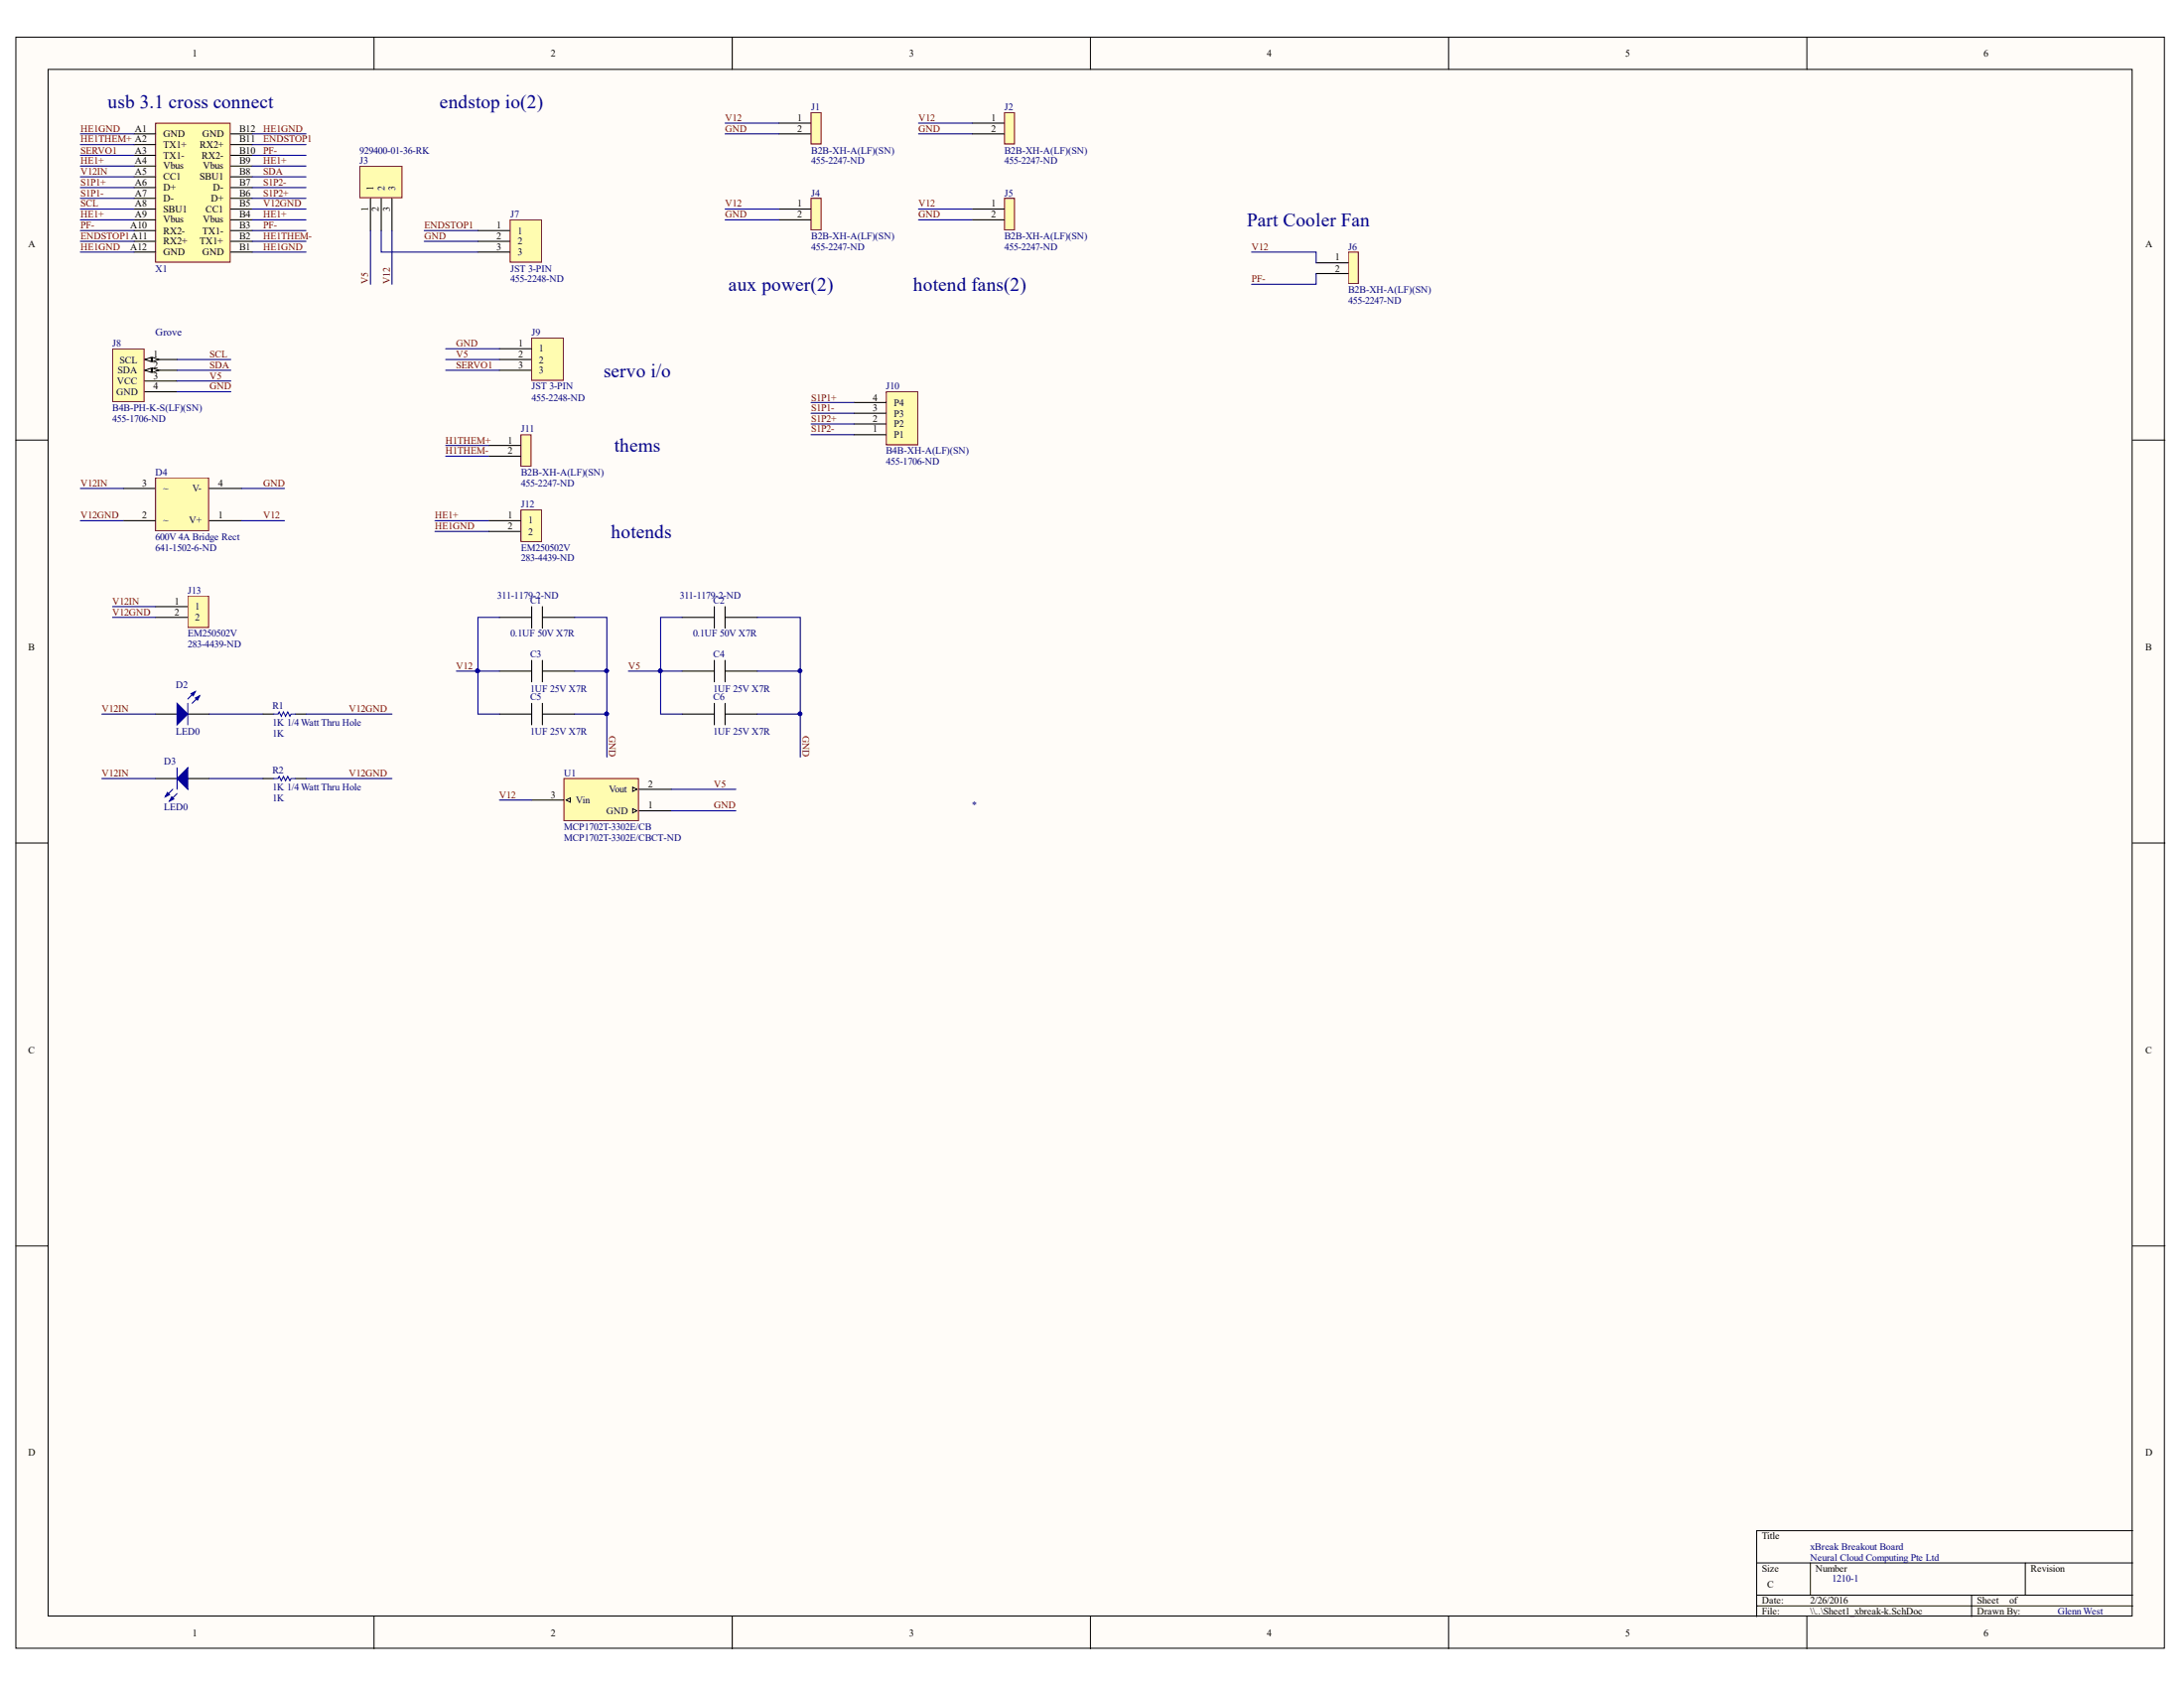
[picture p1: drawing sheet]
# Altium project xbreak-k.PrjPcb
1 sheet, 26 parts. Net scope: global (net labels, ports and power ports of the same name join across sheets).
Board file: xbreak-k.PcbDoc

## Sheet Sheet1_xbreak-k.SchDoc: xBreak Breakout Board
size C; Date: Jan 3, 2015; CompanyName: Neural Cloud Computing Pte Ltd; DrawnBy: Glenn West; Engineer: Glenn West; DocumentNumber: 1210-1

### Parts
C1  0.1UF 50V X7R  Supplier Part Number 1: 311-1179-2-ND  [C1206YageoX7R]
C2  0.1UF 50V X7R  Supplier Part Number 1: 311-1179-2-ND  [C1206YageoX7R]
C3  1UF 25V X7R  [C1206YageoX7R]
C4  1UF 25V X7R  [C1206YageoX7R]
C5  1UF 25V X7R  [C1206YageoX7R]
C6  1UF 25V X7R  [C1206YageoX7R]
D2  LED0  [LED-0]
D3  LED0  [LED-0]
D4  600V 4A Bridge Rect  Supplier Part Number 1: 641-1502-6-ND  [Z4DGP406L-HF]
J1  B2B-XH-A(LF)(SN)  Supplier Part Number 1: 455-2247-ND  [77311-118-02LF]
J2  B2B-XH-A(LF)(SN)  Supplier Part Number 1: 455-2247-ND  [77311-118-02LF]
J3  929400-01-36-RK  [929400-01-36-RK]
J4  B2B-XH-A(LF)(SN)  Supplier Part Number 1: 455-2247-ND  [77311-118-02LF]
J5  B2B-XH-A(LF)(SN)  Supplier Part Number 1: 455-2247-ND  [77311-118-02LF]
J6  B2B-XH-A(LF)(SN)  Supplier Part Number 1: 455-2247-ND  [77311-118-02LF]
J7  JST 3-PIN  Supplier Part Number 1: 455-2248-ND  [B3B-XH-A(LF)(SN)]
J8  B4B-PH-K-S(LF)(SN)  Supplier Part Number 1: 455-1706-ND  [B4B-PH-K-S(LF)(SN)]
J9  JST 3-PIN  Supplier Part Number 1: 455-2248-ND  [B3B-XH-A(LF)(SN)]
J10  B4B-XH-A(LF)(SN)  Supplier Part Number 1: 455-1706-ND  [B4B-PH-K-S(LF)(SN)]
J11  B2B-XH-A(LF)(SN)  Supplier Part Number 1: 455-2247-ND  [77311-118-02LF]
J12  EM250502V  Supplier Part Number 1: 283-4439-ND  [EM250502V]
J13  EM250502V  Supplier Part Number 1: 283-4439-ND  [EM250502V]
R1  1K 1/4 Watt Thru Hole  value 1K  [AXIAL-0.3]
R2  1K 1/4 Watt Thru Hole  value 1K  [AXIAL-0.3]
U1  MCP1702T-3302E/CB  Supplier Part Number 1: MCP1702T-3302E/CBCT-ND  [MCP1702-SOT-23A]
X1  USB_3_1  [USB_3.1]  (value not drawn)

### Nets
ENDSTOP1: J7.1 X1.A11(RX2+) X1.B11(RX2+)
GND: C1.2 C2.2 C3.2 C4.2 C5.2 C6.2 D4.4(V-) J1.2 J2.2 J4.2 J5.2 J7.2 J8.4(GND) J9.1 U1.1(GND)
H1THEM+: J11.1
H1THEM-: J11.2
HE1+: J12.1 X1.A4(Vbus) X1.A9(Vbus) X1.B4(Vbus) X1.B9(Vbus)
HE1GND: J12.2 X1.A1(GND) X1.A12(GND) X1.B1(GND) X1.B12(GND)
HE1THEM+: X1.A2(TX1+)
HE1THEM-: X1.B2(TX1+)
PF-: J6.2 X1.A10(RX2-) X1.B3(TX1-) X1.B10(RX2-)
S1P1+: J10.4(P4) X1.A6(D+)
S1P1-: J10.3(P3) X1.A7(D-)
S1P2+: J10.2(P2) X1.B6(D+)
S1P2-: J10.1(P1) X1.B7(D-)
SCL: J8.1(SCL) X1.A8(SBU1)
SDA: J8.2(SDA) X1.B8(SBU1)
SERVO1: J9.3 X1.A3(TX1-)
V5: C2.1 C4.1 C6.1 J3.1 J8.3(VCC) J9.2 U1.2(Vout)
V12: C1.1 C3.1 C5.1 D4.1(V+) J1.1 J2.1 J3.3 J4.1 J5.1 J6.1 U1.3(Vin)
V12GND: D4.2 J13.2 R1.2 R2.2 X1.B5(CC1)
V12IN: D2.1(A) D3.2(K) D4.3 J13.1 X1.A5(CC1)
NetD2_2: D2.2(K) R1.1
NetD3_1: D3.1(A) R2.1
NetJ3_2: J3.2 J7.3

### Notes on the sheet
- (near X1) usb 3.1 cross connect
- endstop io(2)
- (near J6) Part Cooler Fan
- aux power(2)
- hotend fans(2)
- (near J8) Grove
- servo i/o
- thems
- hotends
